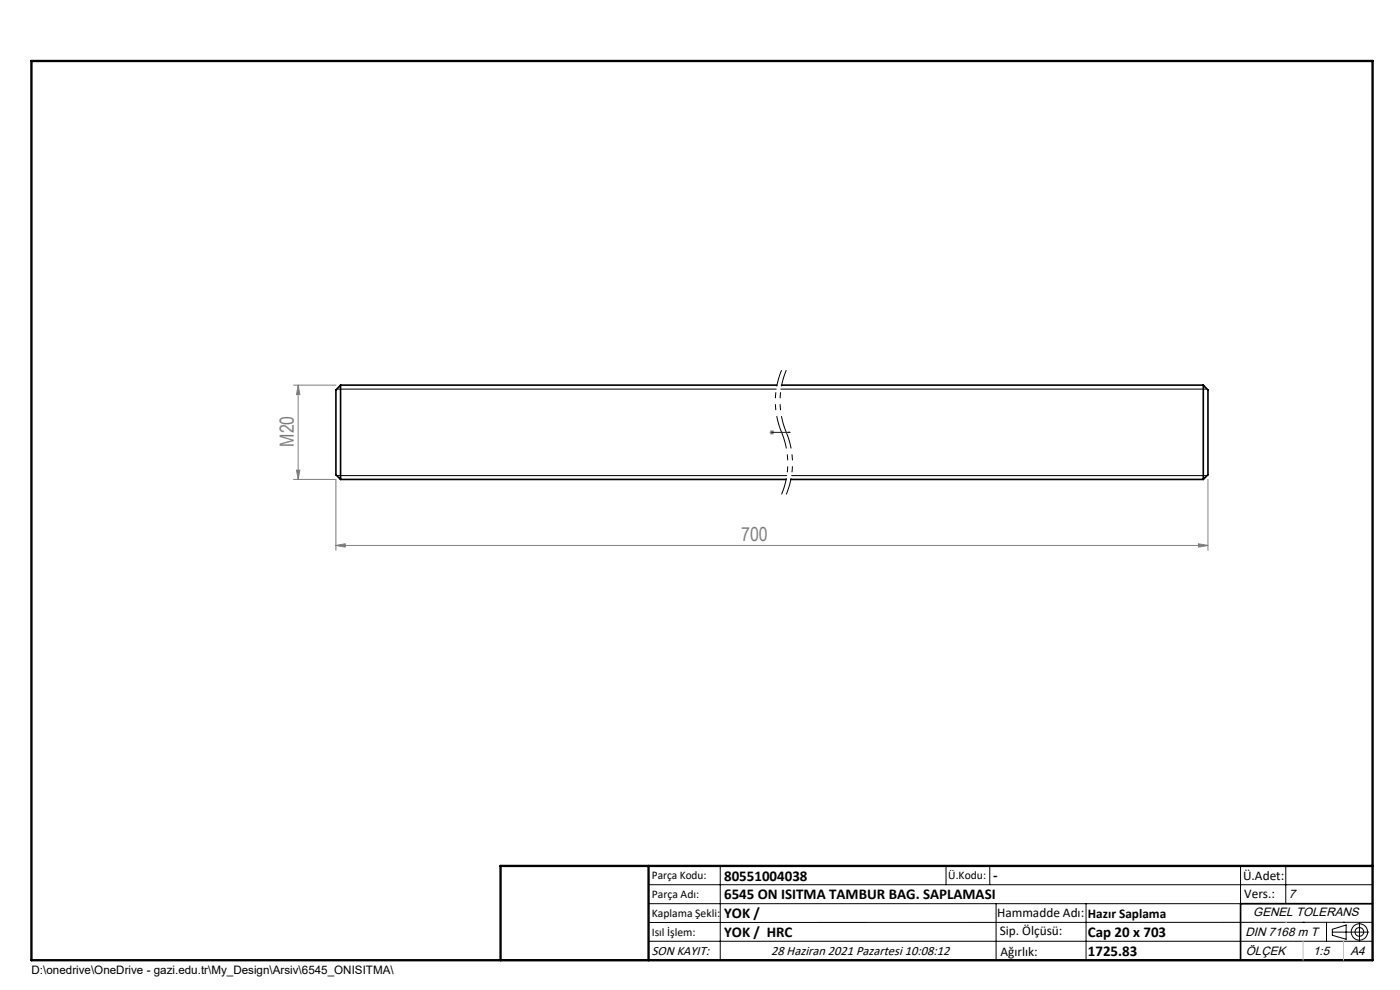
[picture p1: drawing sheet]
<svg xmlns="http://www.w3.org/2000/svg" width="297mm" height="210mm" viewBox="0 0 297 210" stroke-linecap="round" stroke-linejoin="round" font-family="sans-serif">
<path d="M165.8 78.5a17.1 17.1 0 0 0 0 13.2M166.8 78.5a17.1 17.1 0 0 0 0 13.2M165.8 91.7a17.1 17.1 0 0 1 0 13.2M166.8 91.7a17.1 17.1 0 0 1 0 13.2" fill="none" stroke="#000" stroke-width=".21" stroke-dasharray="6.3 1.3 1.3 1.3 1.3 1.3" stroke-dashoffset="2.8" stroke-linecap="butt"/>
<g fill="none" stroke="#000" stroke-width=".21">
<path d="M71.4 82.5h93.3M165.7 82.5h90.4M71.4 100.9h95.5M167.9 100.9h88.2M137.6 187.7h153.6M137.6 191.7h153.6M137.6 199.7h153.6M152.8 183.7v20M200.7 183.7v4M210 183.7v4M211.3 191.7v12M230.4 191.7v12"/>
<path d="M263.2 183.7v20M272.8 183.7v8M276.4 195.6h.1M281.4 195.6v4.1M282.6 197.7h7.8M282.6 197.1l3-.9v3l-3-.8zM285 195.6h.1M288.4 195.8v3.8M291.2 195.6l-153.6 .1"/>
<circle cx="288.4" cy="197.7" r="1.74"/>
<circle cx="288.4" cy="197.7" r=".93"/>
</g>
<path d="M163.7 91.7h.2zM163.8 91.7h.1M163.8 91.7h3.8M167.6 91.7h-.4h.4" fill="none" stroke="#00f" stroke-width=".21"/>
<g fill="none" stroke="#808080" stroke-width=".21">
<path d="M62.3 81.7h9M62.9 99.7h.7l-.3 2zM63.3 81.7v20M63.3 81.7l.3 2h-.7zM163.3 91.7h1M163.4 91.4l.7 .7M163.8 91.2v1M164.1 91.4l-.7 .7M62.3 101.7h9v15M71.3 115.7l1.9-.4v.8zM71.3 115.7h185M254.2 115.3l2.1 .4-2.1 .4z"/>
<path d="M256.3 101.7v15"/>
</g>
<path d="M291.2 191.7h-28v12M106.2 203.7h185" fill="none" stroke="#000" stroke-width=".35"/>
<path d="M6.7 12.9h284.5v190.8h-284.5zM137.6 183.7v20M291.2 183.7h-185v20" fill="none" stroke="#000" stroke-width=".5"/>
<path d="M272.8 195.6h.1M276.4 199.7v4M285 199.7v4" fill="none" stroke="#c0c0c0" stroke-width=".21"/>
<path d="M167.2 91.7h.4zM163.7 91.7h.2z" fill="#00f"/>
<g fill="#808080">
<path d="M71.3 115.7l1.9-.4v.8zM254.2 115.3l2.1 .4-2.1 .4z"/>
<path d="M63.3 81.7l.3 2h-.7zM62.9 99.7h.7l-.3 2z"/>
</g>
<path d="M72.2 81.7v20M72.2 81.7l-.9 1v18l.9 1M72.2 81.7h92.6M165.8 81.7h89.5M255.3 81.7v20M255.3 81.7l1 1v18l-1 1M72.2 101.7h94.6M167.7 101.7h87.6" fill="none" stroke="#000" stroke-width=".35"/>
<g font-size="4.1" fill="#808080">
<text x="62.3" y="94.8" transform="rotate(-90 62.3 94.8)">M20</text>
<text x="157.3" y="114.8">700</text>
</g>
<g font-size="3.2">
<text x="153.6" y="186.8">80551004038</text>
<text x="153.6" y="190.8">6545 ON ISITMA TAMBUR BAG. SAPLAMASI</text>
<text x="210.7" y="186.6">-</text>
<text x="153.6" y="194.8">YOK /</text>
<text x="153.6" y="198.8">YOK / HRC</text>
<text x="230.8" y="198.7">Cap 20 x 703</text>
<text x="230.8" y="202.8">1725.83</text>
</g>
<g font-size="2.8">
<text x="263.7" y="186.7">Ü.Adet:</text>
<text x="263.9" y="190.5">Vers.:</text>
<text x="211.5" y="194.5">Hammadde Adı:</text>
<text x="230.8" y="194.7">Hazır Saplama</text>
<text x="138.3" y="202.6">SON KAYIT:</text>
<text x="163.6" y="202.6">28 Haziran 2021 Pazartesi 10:08:12</text>
<text x="212.1" y="198.4">Sip. Ölçüsü:</text>
<text x="212.2" y="202.7">Ağırlık:</text>
</g>
<g font-size="2.6">
<text x="273.4" y="190.4">7</text>
<text x="265.9" y="194.4">GENEL TOLERANS</text>
<text x="264.2" y="198.5">DIN 7168 m T</text>
<text x="264.3" y="202.6">ÖLÇEK</text>
<text x="278.5" y="202.6">1:5</text>
<text x="286.5" y="202.6">A4</text>
</g>
<g font-size="2.5">
<text x="138.3" y="186.4">Parça Kodu:</text>
<text x="138.3" y="190.5">Parça Adı:</text>
<text x="201.2" y="186.5">Ü.Kodu:</text>
<text x="138.3" y="194.5">Kaplama Şekli:</text>
<text x="138.3" y="198.6">Isıl İşlem:</text>
<text x="6.7" y="206.7">D:\onedrive\OneDrive - gazi.edu.tr\My_Design\Arsiv\6545_ONISITMA\</text>
</g>
</svg>
